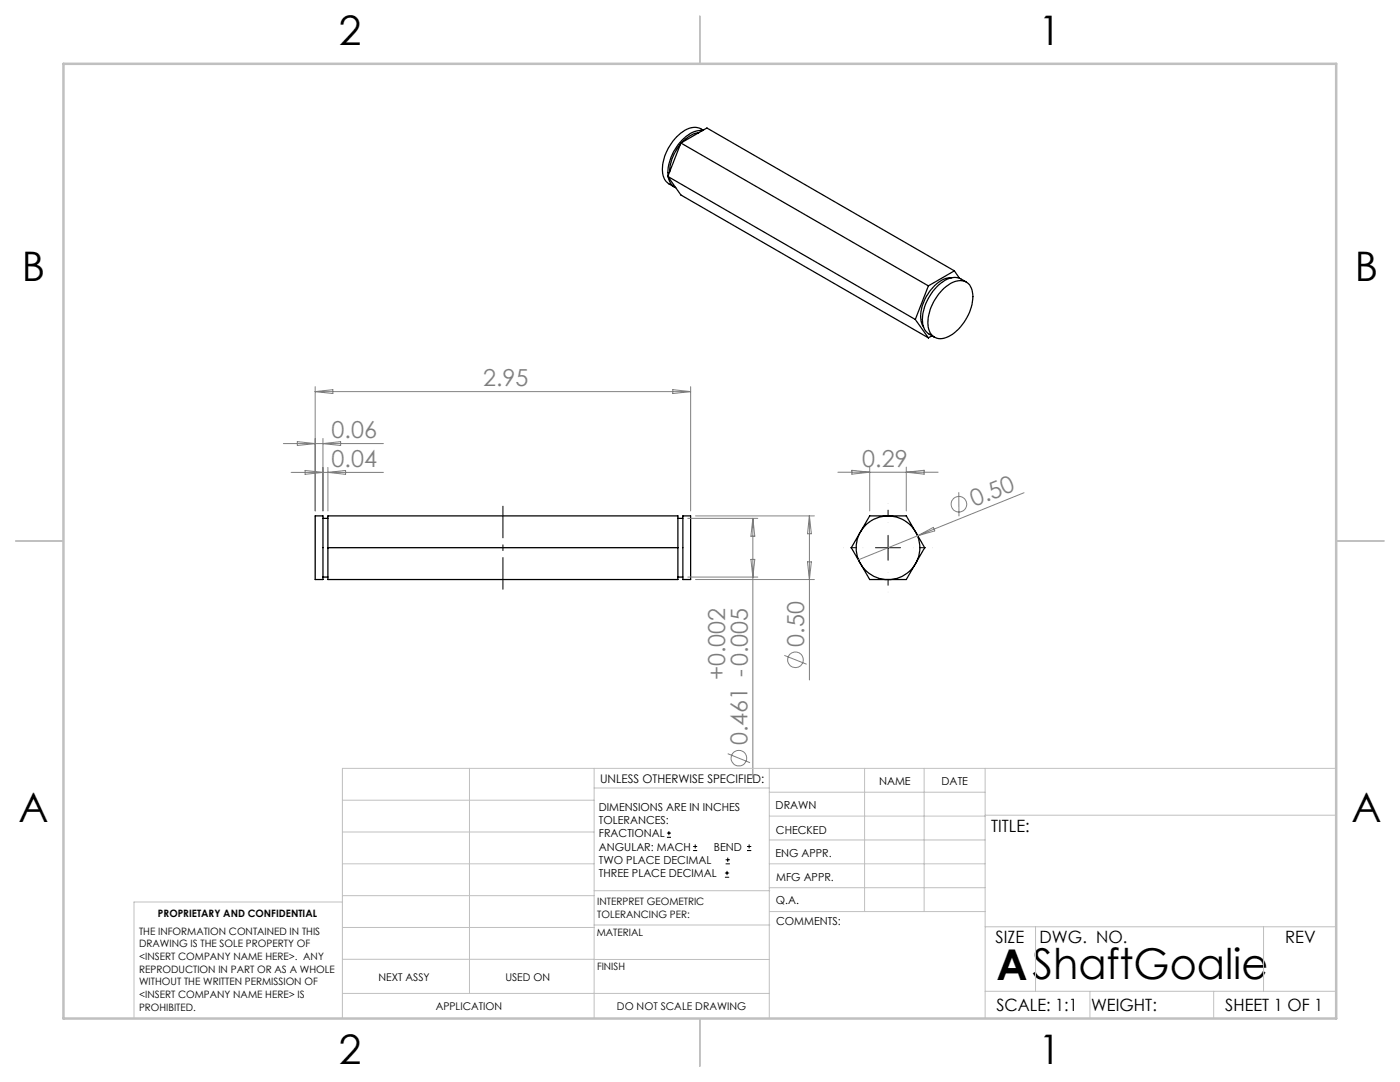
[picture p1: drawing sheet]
<svg xmlns="http://www.w3.org/2000/svg" width="279mm" height="216mm" viewBox="0 0 279 216" stroke-linecap="round" stroke-linejoin="round" font-family="sans-serif">
<g fill="none" stroke="#000" stroke-width=".25">
<path d="M133.3 35.2l49.4 28.5M133.3 35.2l2.6 3.7 49.4 28.5M133.3 35.3a2.64 2.64 0 0 0 1.6 2.2M135.8 28.8a9.3 9.3 0 0 0-2.2 5.5M135.9 28.5l-2.6 6.7M135.9 28.5l49.4 28.5M135.9 28.5l5.2-3 49.4 28.5M139.5 26.5a5.5 5.5 0 0 0-3.4 1.9M140.2 26.1a5.2 5.2 0 0 0-4.4 2.2 9.6 9.6 0 0 0-2.5 6.8M140.3 26a3.6 3.6 0 0 0-4.4 .6 9.3 9.3 0 0 0-3.5 8.5l.2 .7 .5 .6 1.5 .9M185.3 57l-2.6 6.7M188.4 57.5a4.2 4.2 0 0 1 4.3-1.3 3.5 3.5 0 0 1 1.4 4 9.6 9.6 0 0 1-5.3 7.1 2.52 2.52 0 0 1-3.6-2.5 9.6 9.6 0 0 1 3.2-7.3z"/>
<path d="M190 55.4a5.1 5.1 0 0 0-4.2 2.4 7.7 7.7 0 0 0-1.8 6.9l.3 .5M190.5 54l-5.2 3M190.5 54l1 1.5M192.8 56.3l-1.1-.7a3.7 3.7 0 0 0-4 .9 9.3 9.3 0 0 0-3.4 8.6l.2 .7 .5 .5 1.5 1M182.7 63.7l2.6 3.7M186 67l-.7 .4M62.9 102.9h1.6v12.7h-1.6zM64.5 115.1h.9M64.5 103.4h.9M65.4 102.9h69.9v12.7h-69.9zM65.4 109.3h69.9M135.3 115.1h1"/>
<path d="M135.3 103.4h1M136.3 102.9h1.5v12.7h-1.5zM173.6 102.9h7.3l3.6 6.4-3.6 6.3h-7.3l-3.7-6.3z"/>
<circle cx="177.2" cy="109.3" r="6.4"/>
</g>
<g fill="none" stroke="#808080" stroke-width=".2">
<path d="M62.9 77.2v24.8M62.9 78.1h74.9M62.9 78.1l3.5-.3v.7zM134.3 77.8l3.5 .3-3.5 .4zM137.8 77.2v24.8M56.6 88.5h19.9M58.1 94.3h18.4M59.3 88.1l3.6 .4-3.6 .4zM60.9 93.9l3.6 .4-3.6 .4zM64.5 87.5v14.5M64.5 88.5l3.5-.4v.8zM65.4 93.3v8.7"/>
<path d="M65.4 94.3l3.6-.4v.8zM167.2 94.2h20M170 93.8l3.6 .4-3.6 .4zM173.6 93.2v8.8M180.9 93.2v8.8M180.9 94.2l3.5-.4v.8zM191.3 98.2l.1 4.8M204.4 98.3l-33.1 13.4M137.3 103.4h13.9M137.3 115.1h13.9M138.8 115.6h23.7M138.8 102.9h23.7"/>
<path d="M149.9 111.6h.7l-.4 3.5zM150.2 103.4v51.9M150.2 103.4l.4 3.6h-.7zM161.1 112.1h.8l-.4 3.5zM161.5 102.9v32.8M161.5 102.9l.4 3.6h-.8zM183.1 106.9l3.2-1.7 .2 .7zM156.5 130.8l4.5 1.7M145.2 150.4l4.5 1.8"/>
<circle cx="191.4" cy="100.6" r="1.55"/>
<circle cx="158.7" cy="131.7" r="1.55"/>
<circle cx="147.5" cy="151.3" r="1.55"/>
</g>
<g fill="none" stroke="#000" stroke-width=".2">
<path d="M174.7 109.3h5M177.2 106.8v5M133.1 167.1h.8M133.1 166.2h.8M133.5 165.8v.9M138.3 169.7h.8M138.3 168.9h.8M138.7 168.5v.8M144.7 175h.8M144.7 174.2h.8M144.8 172.4h.9M144.8 171.6h.9"/>
<path d="M145.1 173.8v.8M145.2 171.1v.9M149.1 169.7h.8M149.1 168.9h.8M149.5 168.5v.8"/>
</g>
<path d="M172.2 109.3h-3.8M177.2 104.3v-3.9M177.2 114.3v3.8M182.2 109.3h3.9" fill="none" stroke="#000" stroke-width=".2" stroke-dasharray="15.2 1.3 1.3 1.3" stroke-dashoffset="15.2" stroke-linecap="butt"/>
<path d="M100.4 117.6v-16.7" fill="none" stroke="#000" stroke-width=".2" stroke-dasharray="15.2 1.3 1.3 1.3" stroke-dashoffset="8.8" stroke-linecap="butt"/>
<g fill="none" stroke="#c0c0c0" stroke-width=".2">
<path d="M68.3 159.7h50.3M93.7 153.3v44.9M118.6 153.3v49.9M118.6 157.2h34.9M153.5 153.3v49.9M153.5 158.1h43.1M172.5 153.3v28.6M184.4 153.3v28.6M196.6 153.3v49.9M266.7 153.3h-198.4v49.9M68.3 178.7h50.3M68.3 172.4h50.3"/>
<path d="M68.3 166h50.3M68.3 180h-41.6v23.2M118.6 177.7h35M153.5 167.6h43.1M153.5 162.8h43.1M153.5 172.4h43.1M153.5 177.1h43.1M196.6 162.7h70.1M68.3 198.2h85.2M68.3 191.4l85.2 .1M68.3 185.1h50.3M118.6 184.6h35"/>
<path d="M153.6 181.9h43M196.6 197.8h70.1M196.6 184.9h70.1M206.7 184.9v12.9M217.5 197.8v5.4M242.2 197.8v5.4M252.2 184.9v12.9"/>
</g>
<path d="M139.7 3.2v9.5M3.1 107.9h9.6M266.7 107.9h9.5M139.7 203.2v9.6" fill="none" stroke="#c0c0c0" stroke-width=".25"/>
<path d="M12.7 12.7h254v190.5h-254z" fill="none" stroke="#c0c0c0" stroke-width=".5"/>
<text font-size="8.5" x="198.9" y="195.5">AShaftGoalie</text>
<g font-size="8.1">
<text x="67.6" y="8.9">2</text>
<text x="207.3" y="8.9">1</text>
<text x="4.4" y="56.2">B</text>
<text x="270.4" y="56.2">B</text>
<text x="3.7" y="164.1">A</text>
<text x="269.7" y="164.1">A</text>
<text x="67.6" y="212.4">2</text>
<text x="207.3" y="212.4">1</text>
</g>
<g font-size="4.7" fill="#808080">
<text x="96.4" y="77.1">2.95</text>
<text x="66.2" y="87.5">0.06</text>
<text x="66.2" y="93.2">0.04</text>
<text x="172.1" y="93.2">0.29</text>
<text x="194.4" y="101.2" transform="rotate(-22 194.4 101.2)">0.50</text>
<text x="160.5" y="129.1" transform="rotate(-90 160.5 129.1)">0.50</text>
<text x="144.7" y="135.8" transform="rotate(-90 144.7 135.8)">+0.002</text>
<text x="149.2" y="148.7" transform="rotate(-90 149.2 148.7)">0.461 -0.005</text>
</g>
<g font-size="3.4">
<text x="197.8" y="166">TITLE:</text>
<text x="198.7" y="188.1">SIZE</text>
<text x="207.5" y="188.1">DWG. NO.</text>
<text x="256.5" y="188.2">REV</text>
<text x="198.8" y="201.7">SCALE: 1:1</text>
<text x="217.7" y="201.8">WEIGHT:</text>
<text x="244.5" y="201.7">SHEET 1 OF 1</text>
</g>
<text font-size="2.4" x="119.8" y="156.2">UNLESS OTHERWISE SPECIFIED:</text>
<g font-size="2.2">
<text x="119.5" y="161.8">DIMENSIONS ARE IN INCHES</text>
<text x="154.8" y="161.4">DRAWN</text>
<text x="175.4" y="156.6">NAME</text>
<text x="187.9" y="156.7">DATE</text>
<text x="119.5" y="164.4">TOLERANCES:</text>
<text x="119.5" y="167.1">FRACTIONAL</text>
<text x="154.9" y="166.3">CHECKED</text>
<text x="119.5" y="169.7">ANGULAR: MACH</text>
<text x="119.5" y="172.4">TWO PLACE DECIMAL</text>
<text x="142.5" y="169.7">BEND</text>
<text x="154.8" y="171">ENG APPR.</text>
<text x="119.5" y="175">THREE PLACE DECIMAL</text>
<text x="154.9" y="175.7">MFG APPR.</text>
<text x="154.9" y="180.4">Q.A.</text>
<text x="154.9" y="184.6">COMMENTS:</text>
</g>
<g font-size="2.1">
<text x="75.5" y="195.7">NEXT ASSY</text>
<text x="100.9" y="195.7">USED ON</text>
<text x="86.9" y="201.5">APPLICATION</text>
<text x="123.1" y="201.6">DO NOT SCALE DRAWING</text>
</g>
<g font-size="2">
<text x="31.5" y="182.9">PROPRIETARY AND CONFIDENTIAL</text>
<text x="119.2" y="180.6">INTERPRET GEOMETRIC</text>
<text x="119.2" y="183.1">TOLERANCING PER:</text>
<text x="27.8" y="186.5">THE INFORMATION CONTAINED IN THIS</text>
<text x="27.8" y="189">DRAWING IS THE SOLE PROPERTY OF</text>
<text x="27.8" y="191.6">&lt;INSERT COMPANY NAME HERE&gt;. ANY</text>
<text x="119.1" y="186.7">MATERIAL</text>
<text x="27.8" y="194.1">REPRODUCTION IN PART OR AS A WHOLE</text>
<text x="27.8" y="196.6">WITHOUT THE WRITTEN PERMISSION OF</text>
<text x="119.1" y="193.5">FINISH</text>
<text x="27.8" y="199.1">&lt;INSERT COMPANY NAME HERE&gt; IS</text>
<text x="27.8" y="201.7">PROHIBITED.</text>
</g>
</svg>
